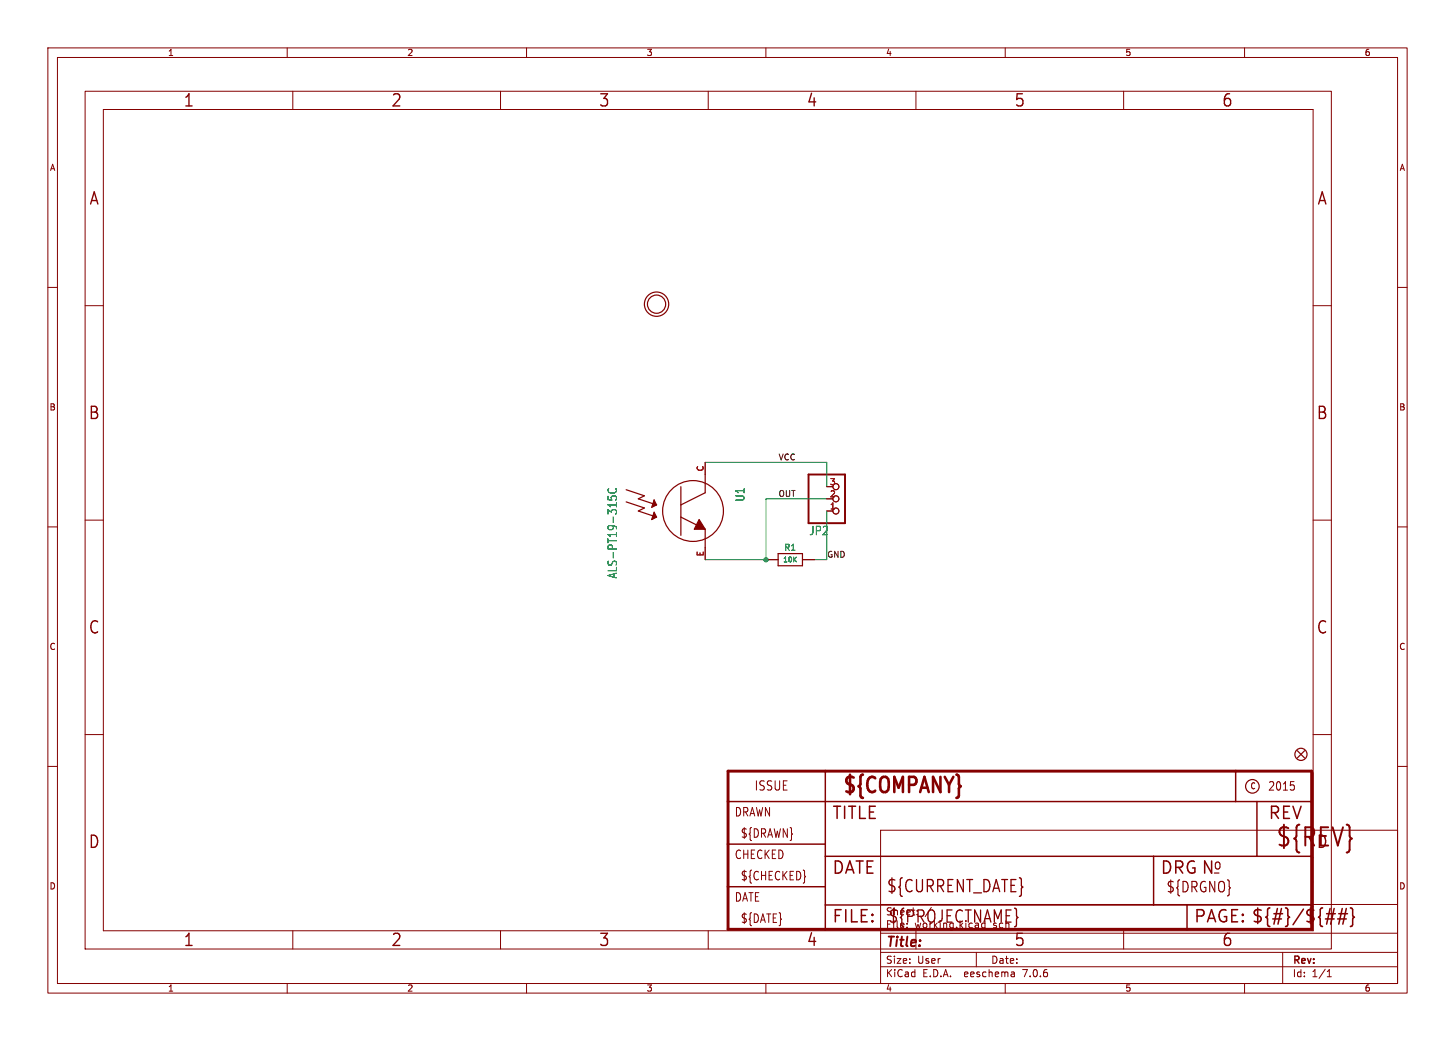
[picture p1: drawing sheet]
<svg xmlns="http://www.w3.org/2000/svg" width="304mm" height="217mm" viewBox="0 0 304 217" stroke-linecap="round" stroke-linejoin="round" font-family="sans-serif">
<g fill="none" stroke="#840000" stroke-width=".21">
<path d="M10 10h284v197.3h-284zM12 12h280v193.3h-280zM17.8 19h260.3v179.1h-260.3zM60 10v2M61.2 19v3.9M104.6 19v3.9M110 10v2M148 19v3.9M160 10v2M191.3 19v3.9M210 10v2M234.7 19v3.9"/>
<path d="M260 10v2M21.6 22.9h252.7v171.4h-252.7zM10 60h2M292 60h2M17.8 63.8h3.8M274.3 63.8h3.8M147.3 96.5v2.6M10 110h2M17.8 108.6h3.8M147.3 114.3v2.5M160 116.8h2.6M167.6 116.8h2.6"/>
<path d="M172.7 106.7h1.3M172.7 101.6h1.3M274.3 108.6h3.8M292 110h2M10 160h2M17.8 153.4h3.8M274.3 153.4h3.8M292 160h2M184 173.3h108v32h-108zM269.6 163.2h.7M270.3 163.9l.1 .3-.1 .7M61.2 194.3v3.8"/>
<path d="M104.6 194.3v3.8M148 194.3v3.8M168.2 182.9l.1 .1-.1 .1M184 198.8h108M184 194.8h108M184 188.8h108M191.3 194.3v3.8M204 198.8v3M234.7 194.3v3.8M268 198.8v6.5M60 205.3v2M110 205.3v2"/>
<path d="M160 205.3v2M184 201.8h108M210 205.3v2M211.8 203l.1 .9M211.9 203.8l-.1 .1M211.9 203.3h-.1M260 205.3v2M277.3 203.9h.8M277.3 202.8l.4-.4v1.5"/>
<circle cx="174.6" cy="106.7" r=".63"/>
<circle cx="174.6" cy="101.6" r=".63"/>
<circle cx="174.6" cy="104.1" r=".63"/>
</g>
<g fill="none" stroke="#840000" stroke-width=".25">
<path d="M147.3 99.1v3.8l-5.1 2.5M130.8 104.8l3.8 1.2-1.3 .7 3.9 1.2M130.8 102.2l3.8 1.3-1.3 .6 3.9 1.3M136.4 105.4h.5l-.5 .3zM136.7 107.4l.2 .3h-.2v-.5l-.3 .7h.3l-.3 .3 .5-.3-.8 .6M136.7 104.4l-.6 1.5 1.1-.5M136.7 104.4v1M136.7 104.9l.2 .3h-.2M136.7 104.4l.5 1M137.2 107.9l-.5-1-.6 1.6M137.2 107.9l-1.1 .6M142.2 101.6v10.2"/>
<path d="M142.2 107.9l5.1 2.6v3.8M162.6 115.6h5v2.5h-5zM271 156.7l1.5 1.5M272.5 156.7l-1.5 1.5"/>
<circle cx="137.2" cy="63.5" r="2.54"/>
<circle cx="137.2" cy="63.5" r="1.9"/>
<circle cx="144.8" cy="106.7" r="6.3"/>
<circle cx="271.8" cy="157.5" r="1.27"/>
<circle cx="261.6" cy="164.2" r="1.42"/>
</g>
<path d="M168.9 99.1h7.6v10.1h-7.6z" fill="none" stroke="#840000" stroke-width=".41"/>
<path d="M152.1 161h121.9v33h-121.9z" fill="none" stroke="#840000" stroke-width=".61"/>
<path d="M152.1 176.2h20.3M152.1 167.3h121.9M172.4 161v33M172.4 178.8h101.6M241 178.8v10.1M258.1 161v6.3M262.6 167.3v11.5M152.1 185.1h20.3M172.4 188.9h101.6M248 188.9v5.1" fill="none" stroke="#840000" stroke-width=".3"/>
<path d="M276.9 191.8h1.8M277.1 190.8h1.9M278.7 189.7l-.7 3.2M279.4 191.8h1.9M279.7 190.8h1.8M280.4 189.7l-.7 3.2M281.3 189.7l-.8 3.2M282.1 189.5l.4 .2 .1 .2v1.2l.3 .4-.3 .3v1.2l-.1 .3-.4 .1" fill="none" stroke="#840000" stroke-width=".32"/>
<path d="M146 108.5l1.3 2h-2.3z" fill="#840000" stroke="#840000" stroke-width=".25"/>
<path d="M127 103.6v.7l.9 .1-.2-.2 .1-.5 .2-.2 .6 .1 .2 .2-.2 .6M127.2 102l-.1 .1a.51 .51 0 0 0 .3 .8l.6 .1a.68 .68 0 0 0 .8-.7l-.2-.3" fill="none" stroke="#006464" stroke-width=".21"/>
<path d="M147.3 96.5h25.4v5.1M172.7 104.1h-12.7v12.7h-12.7M172.7 106.7v10.1h-2.5" fill="none" stroke="#009600" stroke-width=".21"/>
<circle cx="160" cy="116.8" r=".46" fill="#009600" stroke="#009600" stroke-width=".21"/>
<text font-size="5.3" fill="#840000" x="266.4" y="177.3">${REV}</text>
<text font-size="4.4" fill="#840000" x="175.7" y="166.3">${COMPANY}</text>
<g font-size="3.5" fill="#840000">
<text x="38.2" y="22.7">1</text>
<text x="81.6" y="22.7">2</text>
<text x="125" y="22.7">3</text>
<text x="168.4" y="22.7">4</text>
<text x="211.8" y="22.7">5</text>
<text x="255.1" y="22.7">6</text>
<text x="18.5" y="43.1">A</text>
<text x="275" y="43.1">A</text>
<text x="18.3" y="87.9">B</text>
<text x="274.9" y="87.9">B</text>
<text x="18.3" y="132.7">C</text>
<text x="274.9" y="132.7">C</text>
<text x="173.7" y="171.4">TITLE</text>
<text x="264.8" y="171.4">REV</text>
<text x="18.3" y="177.4">D</text>
<text x="274.9" y="177.4">D</text>
<text x="173.7" y="182.9">DATE</text>
<text x="242.3" y="182.9">DRG N</text>
<text x="185.1" y="186.7">${CURRENT_DATE}</text>
<text x="38.2" y="197.9">1</text>
<text x="81.6" y="197.9">2</text>
<text x="125" y="197.9">3</text>
<text x="168.4" y="197.9">4</text>
<text x="173.7" y="193">FILE:</text>
<text x="185.4" y="193">${PROJECTNAME}</text>
<text x="211.8" y="197.9">5</text>
<text x="249.3" y="193">PAGE: ${#}/${##}</text>
<text x="255.1" y="197.9">6</text>
</g>
<g font-size="3" fill="#840000">
<text x="253.4" y="181.9">o</text>
<text x="243.5" y="186.6">${DRGNO}</text>
</g>
<text font-size="2.8" fill="#840000" x="185" y="198.2">Title:</text>
<text font-size="2.7" fill="#840000" x="157.5" y="165.3">ISSUE</text>
<g font-size="2.5" fill="#006464">
<text x="155.8" y="104.8" transform="rotate(-90 155.8 104.8)">U1</text>
<text x="169" y="111.9">JP2</text>
<text x="129.1" y="120.9" transform="rotate(-90 129.1 120.9)">ALS-PT19-315C</text>
</g>
<g font-size="2.5" fill="#840000">
<text x="264.8" y="165.3">2015</text>
<text x="153.4" y="170.7">DRAWN</text>
<text x="153.4" y="179.6">CHECKED</text>
<text x="154.6" y="175.2">${DRAWN}</text>
<text x="154.6" y="184">${CHECKED}</text>
<text x="153.4" y="188.5">DATE</text>
<text x="154.6" y="192.9">${DATE}</text>
</g>
<g font-size="2.1" fill="#840000">
<text x="185" y="191.3">Sheet:</text>
<text x="193.2" y="191.3">/</text>
<text x="185" y="194">File:</text>
<text x="191" y="194">working.kicad_sch</text>
<text x="185" y="201.4">Size:</text>
<text x="191.6" y="201.4">User</text>
<text x="207" y="201.4">Date:</text>
<text x="270" y="201.6">Rev:</text>
<text x="185" y="204.2">KiCad</text>
<text x="192.7" y="204.2">E.D.A.</text>
<text x="201.6" y="204.2">eeschema</text>
<text x="213.9" y="204.2">7.0.6</text>
<text x="270" y="204.2">Id:</text>
<text x="274" y="204.2">1/1</text>
</g>
<g font-size="1.8" fill="#840000">
<text x="35" y="11.9">1</text>
<text x="85" y="11.9">2</text>
<text x="135" y="11.9">3</text>
<text x="185" y="11.9">4</text>
<text x="235" y="11.9">5</text>
<text x="285" y="11.9">6</text>
<text x="10.3" y="35.9">A</text>
<text x="292.3" y="35.9">A</text>
<text x="10.3" y="85.9">B</text>
<text x="292.2" y="85.9">B</text>
<text x="10.3" y="135.9">C</text>
<text x="292.2" y="135.9">C</text>
<text x="261.1" y="165">C</text>
<text x="10.3" y="185.9">D</text>
<text x="292.2" y="185.9">D</text>
<text x="35" y="207.2">1</text>
<text x="85" y="207.2">2</text>
<text x="135" y="207.2">3</text>
<text x="185" y="207.2">4</text>
<text x="235" y="207.2">5</text>
<text x="285" y="207.2">6</text>
</g>
<g font-size="1.8" fill="#a90000">
<text x="147.1" y="98.5" transform="rotate(-90 147.1 98.5)">C</text>
<text x="173.3" y="101.3">3</text>
<text x="173.3" y="106.4">1</text>
<text x="173.3" y="103.9">2</text>
<text x="147.1" y="116.2" transform="rotate(-90 147.1 116.2)">E</text>
</g>
<text font-size="1.8" fill="#006464" x="163.8" y="115.2">R1</text>
<g font-size="1.7" fill="#0f0f0f">
<text x="162.6" y="96.2">VCC</text>
<text x="162.6" y="103.8">OUT</text>
<text x="172.7" y="116.5">GND</text>
</g>
<text font-size="1.4" fill="#006464" x="163.4" y="117.7">10K</text>
</svg>
